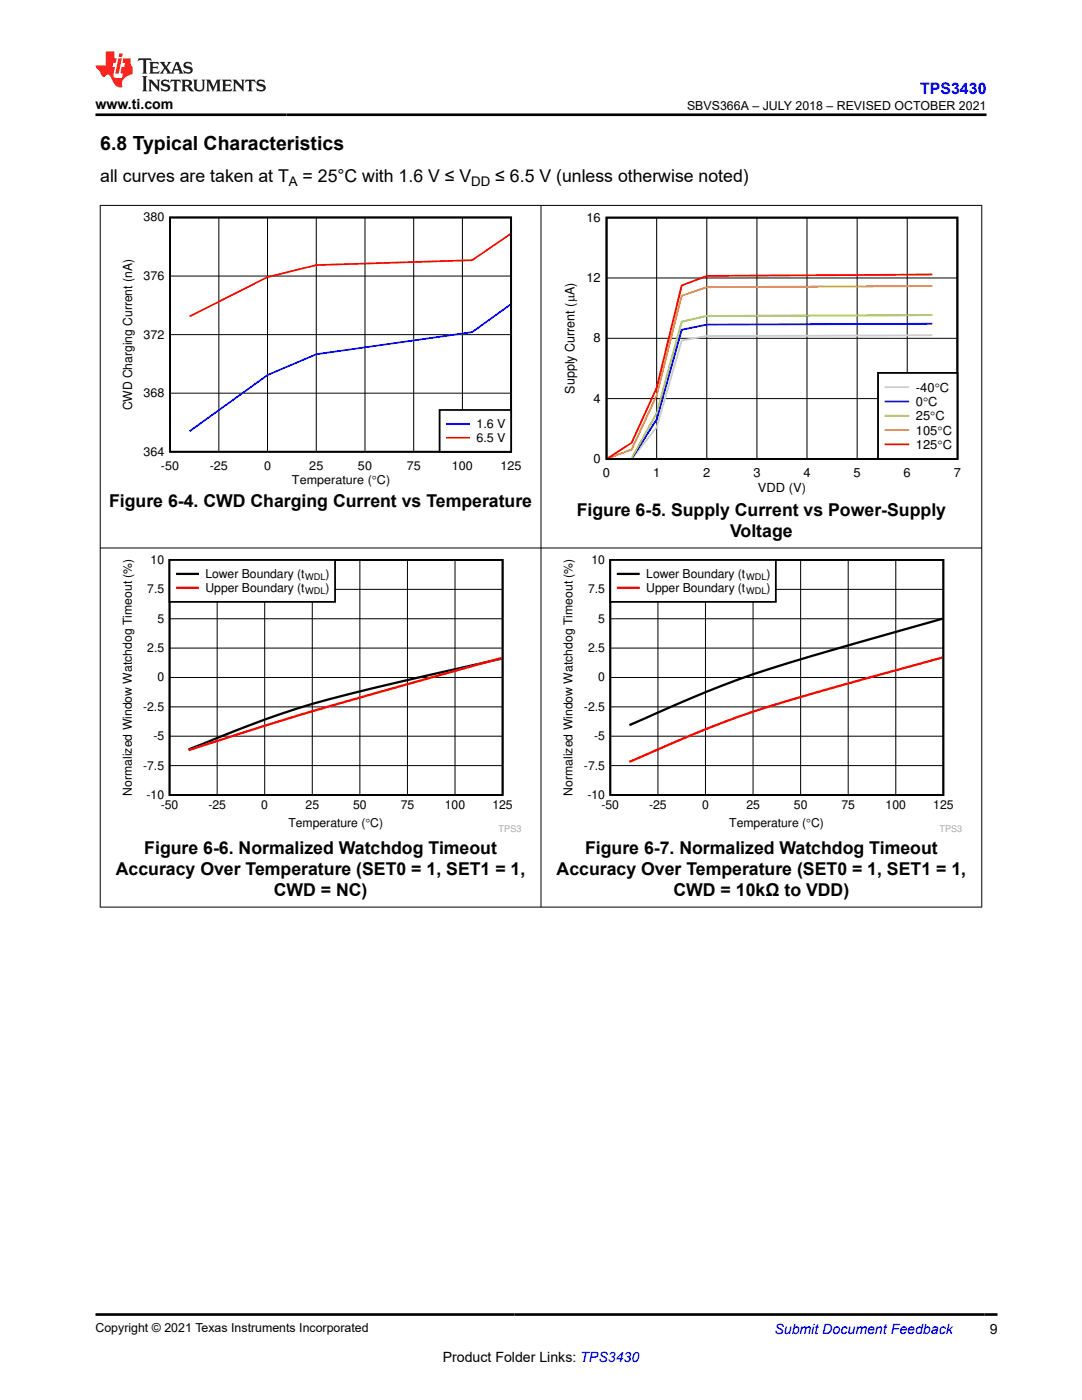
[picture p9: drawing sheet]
<svg xmlns="http://www.w3.org/2000/svg" width="216mm" height="279mm" viewBox="0 0 216 279" stroke-linecap="round" stroke-linejoin="round" font-family="sans-serif">
<path d="M33.9 43.4h68.1v46.8h-68.1z" fill="none" stroke="#000" stroke-width=".36"/>
<path d="M33.9 55.1h68.1M43.7 43.4v46.8M53.4 43.4v46.8M63.1 43.4v46.8M72.8 43.4v46.8M82.5 43.4v46.8M92.3 43.4v46.8M33.9 78.5h68.1M33.9 66.8h68.1" fill="none" stroke="#000" stroke-width=".2"/>
<path d="M101.8 60.8l-7.6 5.5-31.1 4.4-9.7 4.2-15.6 11.2" fill="none" stroke="#00f" stroke-width=".36"/>
<path d="M101.8 46.7l-7.6 5.2-31.1 1-9.7 2.4-15.6 7.8" fill="none" stroke="#f00" stroke-width=".36"/>
<path d="M87.7 81.8h14.3v8.4h-14.3z" fill-rule="evenodd" fill="#fff"/>
<path d="M87.7 81.8h14.3v8.4h-14.3z" fill="none" stroke="#000" stroke-width=".36"/>
<path d="M89.2 84.6h4.4" fill="none" stroke="#00f" stroke-width=".36"/>
<path d="M89.2 87.4h4.4" fill="none" stroke="#f00" stroke-width=".36"/>
<path d="M121 43.4h70v48.2h-70z" fill="none" stroke="#000" stroke-width=".37"/>
<path d="M121 55.5h70M131 43.4v48.2M141 43.4v48.2M151 43.4v48.2M161 43.4v48.2M171 43.4v48.2M181 43.4v48.2M121 79.6h70M121 67.5h70" fill="none" stroke="#000" stroke-width=".2"/>
<path d="M186 66.9l-45 .2-5 .9-5 17.3-4.8 6.1" fill="none" stroke="#cbcbcb" stroke-width=".37"/>
<path d="M186 64.6l-45 .2-5 1-5 17.9-4.9 7.7" fill="none" stroke="#00f" stroke-width=".37"/>
<path d="M186 62.9l-45 .2-5 1.1-5 18.3-4.9 8.9" fill="none" stroke="#98cc00" stroke-width=".37"/>
<path d="M186 57.1l-45 .2-5 1.7-5 19.9-5 10.8-4.5 1.7" fill="none" stroke="#ff9800" stroke-width=".37"/>
<path d="M186 54.8l-45 .3-5 1.9-5 20.4-5 11-4.7 3" fill="none" stroke="#f00" stroke-width=".37"/>
<path d="M175.2 74.4h15.8v17.2h-15.8z" fill-rule="evenodd" fill="#fff"/>
<path d="M175.2 74.4h15.8v17.2h-15.8z" fill="none" stroke="#000" stroke-width=".37"/>
<path d="M176.7 77.3h4.5" fill="none" stroke="#cbcbcb" stroke-width=".37"/>
<path d="M176.7 80.1h4.5" fill="none" stroke="#00f" stroke-width=".37"/>
<path d="M176.7 83h4.5" fill="none" stroke="#98cc00" stroke-width=".37"/>
<path d="M176.7 85.8h4.5" fill="none" stroke="#ff9800" stroke-width=".37"/>
<path d="M176.7 88.7h4.5" fill="none" stroke="#f00" stroke-width=".37"/>
<path d="M24 110.8h80v55.3h-80z" fill-rule="evenodd" fill="#fff"/>
<path d="M33.8 111.8h66.5v46.9h-66.5z" fill="none" stroke="#000" stroke-width=".35"/>
<g fill="none" stroke="#000" stroke-width=".2">
<path d="M33.8 117.6h66.5M43.3 111.8v46.9M52.8 111.8v46.9M62.3 111.8v46.9M71.8 111.8v46.9M81.3 111.8v46.9M90.8 111.8v46.9M100.3 111.8v46.9M100.3 111.8h-66.5v46.9M33.8 135.2h66.5M33.8 129.3h66.5M33.8 123.5h66.5"/>
<path d="M33.8 158.7h66.5M33.8 152.8h66.5M33.8 146.9h66.5M33.8 141.1h66.5"/>
</g>
<path d="M100.1 131.5l-5.2 1.1a722.6 722.6 0 0 0-32.6 7.9 285.8 285.8 0 0 0-24.7 9.1" fill="none" stroke="#000" stroke-width=".45"/>
<path d="M100.1 131.3a1236.3 1236.3 0 0 0-57.3 16.7l-5.2 1.7" fill="none" stroke="#f00" stroke-width=".45"/>
<path d="M33.8 111.8h33v8.3h-33z" fill-rule="evenodd" fill="#fff"/>
<path d="M33.8 111.8h33.1v8.3h-33.1z" fill="none" stroke="#000" stroke-width=".35"/>
<path d="M35.4 114.5h4.1" fill="none" stroke="#000" stroke-width=".45"/>
<path d="M35.4 117.3h4.1" fill="none" stroke="#f00" stroke-width=".45"/>
<path d="M111.9 110.8h80.1v55.3h-80.1z" fill-rule="evenodd" fill="#fff"/>
<path d="M121.8 111.8h66.4v46.9h-66.4z" fill="none" stroke="#000" stroke-width=".35"/>
<g fill="none" stroke="#000" stroke-width=".2">
<path d="M121.8 117.6h66.4M131.3 111.8v46.9M140.8 111.8v46.9M150.3 111.8v46.9M159.8 111.8v46.9M169.3 111.8v46.9M178.7 111.8v46.9M188.2 111.8v46.9M188.2 111.8h-66.4v46.9M121.8 135.2h66.4M121.8 129.3h66.4M121.8 123.5h66.4"/>
<path d="M121.8 158.7h66.4M121.8 152.8h66.4M121.8 146.9h66.4M121.8 141.1h66.4"/>
</g>
<path d="M188.1 123.5l-5.2 1.4a699.8 699.8 0 0 0-35.8 10.8 378.1 378.1 0 0 0-21.5 9" fill="none" stroke="#000" stroke-width=".45"/>
<path d="M188.1 131.2l-5.2 1.5a645.5 645.5 0 0 0-35.8 10.4 360.8 360.8 0 0 0-21.5 8.9" fill="none" stroke="#f00" stroke-width=".45"/>
<path d="M121.8 111.8h33v8.3h-33z" fill-rule="evenodd" fill="#fff"/>
<path d="M121.8 111.8h33v8.3h-33z" fill="none" stroke="#000" stroke-width=".35"/>
<path d="M123.3 114.5h4.1" fill="none" stroke="#000" stroke-width=".45"/>
<path d="M123.3 117.3h4.1" fill="none" stroke="#f00" stroke-width=".45"/>
<path d="M19.9 41h176.1M20 40.9v140.2M107.9 40.9v140.2M195.9 40.9v140.2M19.9 109.4h176.1M19.9 181h176.1" fill="none" stroke="#000" stroke-width=".2"/>
<path d="M27.7 11.6l-.2 .6 .5-.2h.6v.1v2.2l-.2 .4h1l-.2-.4v-2.2v-.1h.5l.5 .2-.1-.6zM29.8 12.4l.2 .3v1.6l-.2 .4h1.9l.1-.6a1.08 1.08 0 0 1-1.3 .2v-.7h.6l.4 .2v-.7l-.4 .2h-.6v-.5l.2-.2a1 1 0 0 1 1 .3l-.1-.5zM31.8 12.4l1 1.1-1 1.2h.9l-.2-.2 .4-.8 .5 .8-.2 .2h1.6l-.2-.2 .1-.5h1l.1 .5-.1 .2h.9l-.2-.4-.8-1.9h-.5l-1 2.1-.8-1.1 .9-1h-.8l.2 .2-.5 .6-.3-.6 .1-.2zM35.2 12.8l.4 1h-.8zM36.8 12.5a.65 .65 0 0 0-.2 .7 .65 .65 0 0 0 .6 .5l.7 .1 .1 .3a.79 .79 0 0 1-.7 .4 .79 .79 0 0 1-.7-.5l.1 .7 .2-.1a.93 .93 0 0 0 1.1 0 .93 .93 0 0 0 .4-.9 1.46 1.46 0 0 0-1.2-.6l-.1-.3a1.09 1.09 0 0 1 1.2 .2l-.2-.6-.1 .1-.6-.2zM28.4 15.2l.2 .4v2.2l-.2 .4h1l-.2-.4v-2.2l.2-.4zM29.6 15.9l.2 .4v1.5l-.2 .4h.8l-.3-.4v-1.3l1.7 1.8v-2l.2-.4h-.8l.2 .2 .1 1.1-1.2-1.3zM32.3 16a.65 .65 0 0 0-.2 .8 .65 .65 0 0 0 .7 .4l.6 .2 .1 .2a.79 .79 0 0 1-.7 .4 .79 .79 0 0 1-.7-.5l.1 .7 .2-.1a.93 .93 0 0 0 1.1 .1 .93 .93 0 0 0 .4-1 1.46 1.46 0 0 0-1.2-.5l-.1-.4a1.09 1.09 0 0 1 1.2 .2l-.2-.6-.1 .1-.6-.1zM34.1 15.9l-.1 .6a.63 .63 0 0 1 .7-.3l.1 1.6-.3 .4h1l-.2-.4v-1.6a.66 .66 0 0 1 .8 .3l-.1-.6zM36.2 15.9l.2 .4v1.5l-.2 .4h.9l-.2-.2v-.7h.5l.1 .2a.79 .79 0 0 0 1.2 .6l-1-.9a.61 .61 0 0 0 .6-.6 .61 .61 0 0 0-.5-.7zM36.9 16.2h.2a.47 .47 0 0 1 .5 .1 .47 .47 0 0 1 .1 .5l-.2 .1-.6 .1zM38.5 15.9l.2 .2a2.27 2.27 0 0 0 .4 2 1.04 1.04 0 0 0 1.7-.7v-1.3l.2-.2h-.8l.2 .4v1.1a.6 .6 0 0 1-.6 .6 .6 .6 0 0 1-.6-.6v-1.1l.3-.4zM41.1 15.9l.2 .4v1.5l-.2 .4h.7l-.2-.4v-1.4l.9 1.9 .8-1.9v1.4l-.2 .4h1l-.3-.4v-1.5l.3-.4h-.8l-.7 1.5-.7-1.5zM44.3 15.9l.2 .4v1.5l-.2 .4h1.9l.1-.6a1.09 1.09 0 0 1-1.3 .2v-.7h.6l.4 .2v-.6l-.4 .2h-.6v-.6l.2-.1a1.01 1.01 0 0 1 1 .3l-.1-.6zM46.4 15.9l.3 .4v1.5l-.3 .4h.8l-.2-.4v-1.3l1.6 1.8v-2l.2-.4h-.7l.2 .2v1.1l-1.2-1.3zM49 15.9l-.1 .6a.63 .63 0 0 1 .8-.3v1.6l-.3 .4h1l-.2-.4v-1.6a.66 .66 0 0 1 .8 .3l-.1-.6zM51.4 16a.65 .65 0 0 0-.2 .8 .65 .65 0 0 0 .6 .4l.6 .2 .2 .2a.79 .79 0 0 1-.8 .4 .79 .79 0 0 1-.6-.5l.1 .7 .2-.1a.93 .93 0 0 0 1 .1 .93 .93 0 0 0 .5-1 1.46 1.46 0 0 0-1.3-.5l-.1-.4a1.09 1.09 0 0 1 1.3 .2l-.2-.6-.2 .1-.5-.1z" fill="#231f20"/>
<path d="M21.1 10.3v2.7h-2.1l.1 .4 .9 1a.95 .95 0 0 0 .9 .9 .59 .59 0 0 1 .6-.4 .59 .59 0 0 1 .5 .3l.4 .8a1.59 1.59 0 0 0 2.1 1.4 1.61 1.61 0 0 1 1-2.3l1-.3-.1-1.5a1.59 1.59 0 0 1-.4-1.7h-1.4l-.2 .9h.5l-.1 .9h-.5l-.2 .9v.3l.4 .1-.2 .9h-.6a.73 .73 0 0 1-1.1-.7l.3-1.5h-.5l.2-.9h.5l.2-.9h-.5v-1.3zM23.6 11.6l-.6 3.1h.7l.6-3.1zM23.8 10.7l-.1 .6h.7l.1-.6z" fill="#ed1c24"/>
<path d="M19 22.9h177.8M19.1 262.3h179.9" fill="none" stroke="#000" stroke-width=".53"/>
<text font-size="3.9" x="20" y="29.9">6.8 Typical Characteristics</text>
<g font-size="3.5">
<text x="20" y="36.4">all curves are taken at T</text>
<text x="60.4" y="36.4">= 25°C with 1.6 V ≤ V</text>
<text x="98.8" y="36.4">≤ 6.5 V (unless otherwise noted)</text>
<text x="21.8" y="101.3">Figure 6-4. CWD Charging Current vs Temperature</text>
<text x="115.1" y="102.9">Figure 6-5. Supply Current vs Power-Supply</text>
<text x="145.7" y="107.1">Voltage</text>
<text x="28.8" y="170.3">Figure 6-6. Normalized Watchdog Timeout</text>
<text x="116.7" y="170.3">Figure 6-7. Normalized Watchdog Timeout</text>
<text x="23.1" y="174.6">Accuracy Over Temperature (SET0 = 1, SET1 = 1,</text>
<text x="54.6" y="178.8">CWD = NC)</text>
<text x="111.1" y="174.6">Accuracy Over Temperature (SET0 = 1, SET1 = 1,</text>
<text x="134.4" y="178.8">CWD = 10kΩ to VDD)</text>
</g>
<text font-size="3.2" fill="#00f" x="183.6" y="18.7">TPS3430</text>
<g font-size="2.8">
<text x="19" y="21.8">www.ti.com</text>
<text x="197.5" y="266.1">9</text>
<text x="88.3" y="271.7">Product Folder Links: TPS3430</text>
</g>
<text font-size="2.8" fill="#00f" x="154.5" y="266.2">Submit Document Feedback</text>
<g font-size="2.6">
<text x="57.6" y="37.1">A</text>
<text x="94" y="37.1">DD</text>
<text x="114.7" y="78.6" transform="rotate(-90 114.7 78.6)">Supply Current (PA)</text>
</g>
<g font-size="2.5">
<text x="137.1" y="21.9">SBVS366A – JULY 2018 – REVISED OCTOBER 2021</text>
<text x="117" y="44.2">16</text>
<text x="117" y="56.3">12</text>
<text x="118.4" y="68.3">8</text>
<text x="26.4" y="81.9" transform="rotate(-90 26.4 81.9)">CWD Charging Current (nA)</text>
<text x="118.4" y="80.4">4</text>
<text x="182.7" y="78.2">-40qC</text>
<text x="182.7" y="81">0qC</text>
<text x="182.7" y="83.9">25qC</text>
<text x="182.7" y="86.7">105qC</text>
<text x="182.7" y="89.6">125qC</text>
<text x="118.4" y="92.4">0</text>
<text x="120.3" y="95.3">0</text>
<text x="130.3" y="95.3">1</text>
<text x="140.3" y="95.3">2</text>
<text x="150.3" y="95.3">3</text>
<text x="160.3" y="95.3">4</text>
<text x="170.3" y="95.3">5</text>
<text x="180.3" y="95.3">6</text>
<text x="190.3" y="95.3">7</text>
<text x="151.2" y="98.1">VDD (V)</text>
<text x="19" y="265.9">Copyright © 2021 Texas Instruments Incorporated</text>
</g>
<g font-size="2.4">
<text x="28.6" y="44.2">380</text>
<text x="28.6" y="55.9">376</text>
<text x="28.6" y="67.6">372</text>
<text x="28.6" y="79.3">368</text>
<text x="95.1" y="85.4">1.6 V</text>
<text x="95.1" y="88.2">6.5 V</text>
<text x="28.6" y="91">364</text>
<text x="32.1" y="93.7">-50</text>
<text x="41.8" y="93.7">-25</text>
<text x="52.7" y="93.7">0</text>
<text x="61.7" y="93.7">25</text>
<text x="71.4" y="93.7">50</text>
<text x="81.2" y="93.7">75</text>
<text x="90.2" y="93.7">100</text>
<text x="99.9" y="93.7">125</text>
<text x="58.2" y="96.5">Temperature (qC)</text>
<text x="30.1" y="112.6">10</text>
<text x="118" y="112.6">10</text>
<text x="29.4" y="118.4">7.5</text>
<text x="41" y="115.4">Lower Boundary (t</text>
<text x="41" y="118.2">Upper Boundary (t</text>
<text x="65" y="115.4">)</text>
<text x="65" y="118.2">)</text>
<text x="117.3" y="118.4">7.5</text>
<text x="128.9" y="115.4">Lower Boundary (t</text>
<text x="128.9" y="118.2">Upper Boundary (t</text>
<text x="152.9" y="115.4">)</text>
<text x="152.9" y="118.2">)</text>
<text x="31.4" y="124.3">5</text>
<text x="119.4" y="124.3">5</text>
<text x="29.4" y="130.1">2.5</text>
<text x="117.3" y="130.1">2.5</text>
<text x="31.4" y="136">0</text>
<text x="119.4" y="136">0</text>
<text x="28.6" y="141.9">-2.5</text>
<text x="116.5" y="141.9">-2.5</text>
<text x="30.6" y="147.7">-5</text>
<text x="118.5" y="147.7">-5</text>
<text x="28.6" y="153.6">-7.5</text>
<text x="116.5" y="153.6">-7.5</text>
<text x="26.3" y="158.8" transform="rotate(-90 26.3 158.8)">Normalized Window Watchdog Timeout (%)</text>
<text x="29.3" y="159.5">-10</text>
<text x="32.1" y="161.5">-50</text>
<text x="41.6" y="161.5">-25</text>
<text x="52.1" y="161.5">0</text>
<text x="61" y="161.5">25</text>
<text x="70.5" y="161.5">50</text>
<text x="80" y="161.5">75</text>
<text x="88.8" y="161.5">100</text>
<text x="98.3" y="161.5">125</text>
<text x="114.3" y="158.8" transform="rotate(-90 114.3 158.8)">Normalized Window Watchdog Timeout (%)</text>
<text x="117.2" y="159.5">-10</text>
<text x="120" y="161.5">-50</text>
<text x="129.5" y="161.5">-25</text>
<text x="140.1" y="161.5">0</text>
<text x="148.9" y="161.5">25</text>
<text x="158.4" y="161.5">50</text>
<text x="167.9" y="161.5">75</text>
<text x="176.7" y="161.5">100</text>
<text x="186.2" y="161.5">125</text>
<text x="57.6" y="165">Temperature (qC)</text>
<text x="145.5" y="165">Temperature (qC)</text>
</g>
<g font-size="1.8">
<text x="60.9" y="115.8">WDL</text>
<text x="60.9" y="118.6">WDL</text>
<text x="148.9" y="115.8">WDL</text>
<text x="148.9" y="118.6">WDL</text>
</g>
<g font-size="1.8" fill="#a8a8a8">
<text x="99.5" y="166.1">TPS3</text>
<text x="187.4" y="166.1">TPS3</text>
</g>
</svg>
